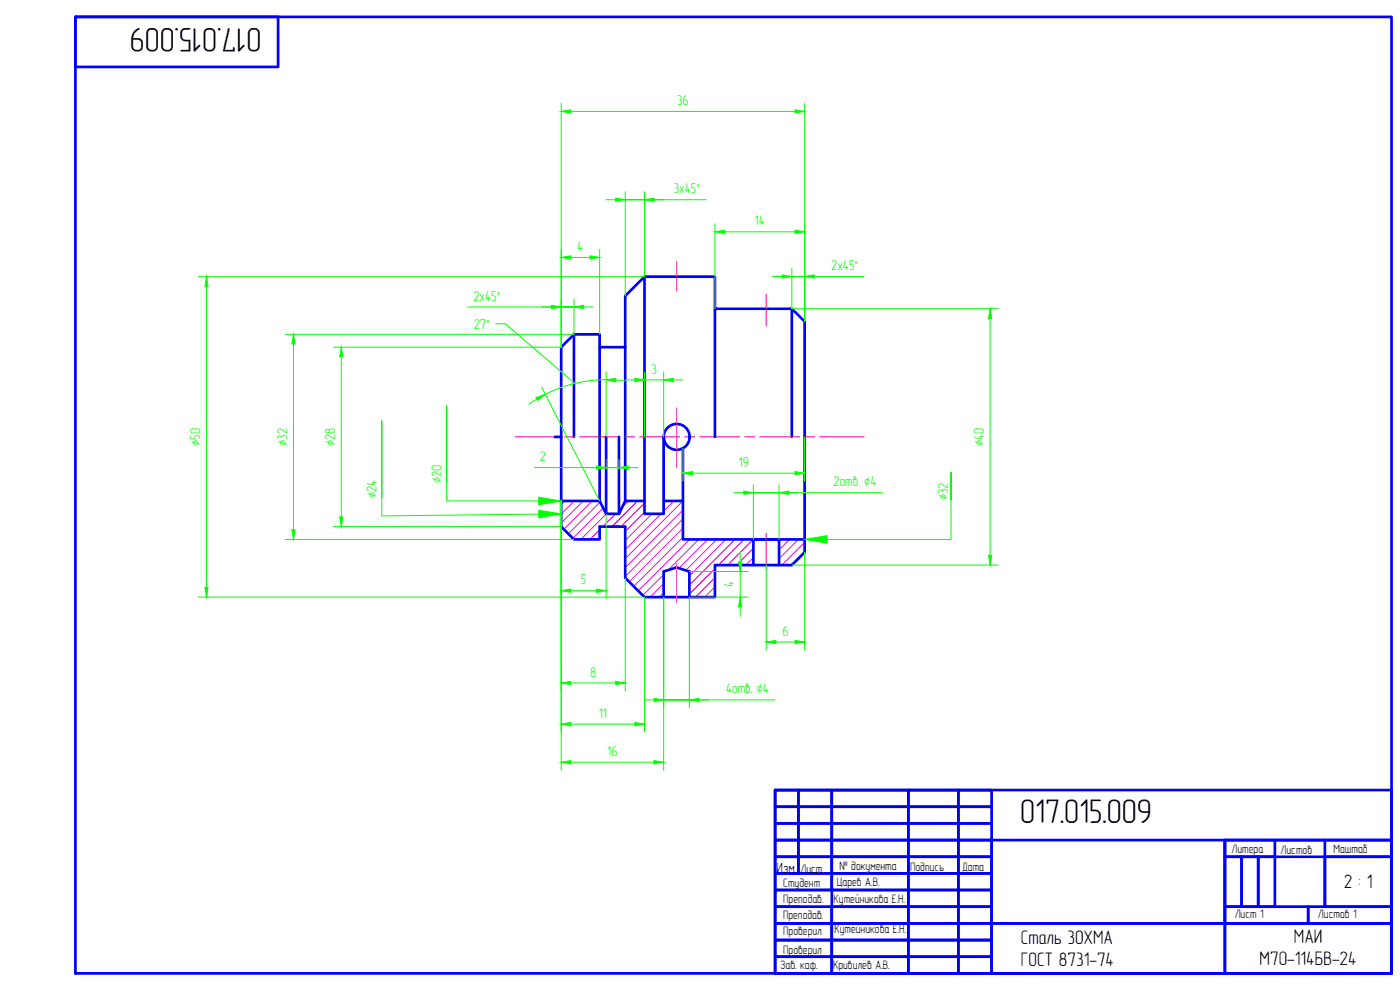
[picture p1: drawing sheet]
<svg xmlns="http://www.w3.org/2000/svg" width="420mm" height="297mm" viewBox="0 0 420 297" stroke-linecap="round" stroke-linejoin="round" font-family="sans-serif">
<g fill="none" stroke="#00f" stroke-width=".8">
<path d="M22.6 5.1h60.9v15h-60.9zM22.6 5.1h395v286.9h-395zM193.4 83h21.2v9.6h23M214.6 92.6v38.5M172.3 100.3v30.8M180 104.2h7.6M166.5 131.1h1.9M168.4 131.1v-26.9l3.9-3.9h7.7v50M168.4 131.1v26.9l3.9 3.8h7.7v-3.8h7.6v15.4l5.8 5.8h21.2v-9.6h23l3.9-3.9v-69.2l-3.9-3.9v38.5M181.9 131.1v23.1M185.8 131.1v23.1l1.8-3.9h5.8v3.9h5.8v-23.1M205 134.5v15.8h-5.8"/>
<path d="M168.4 150.3h11.6M180 150.3l1.9 3.9h3.9M183.8 158l1.7 .1M187.6 150.3v-61.5l5.8-5.8v67.3M205 150.3v11.5h36.5M199.2 179.2v-7.7l3.8-1.2 3.9 1.2v7.7M226.1 169.6v-7.8h7.7v7.8M232.6 237.1h185v54.9h-185zM232.6 237.1h7v4.9h-7zM239.6 237.1h10v4.9h-10zM249.6 237.1h23v4.9h-23zM272.6 237.1h15v4.9h-15z"/>
<path d="M287.6 237.1h10v4.9h-10zM232.6 242h7v5h-7zM232.6 247h7v5.1h-7zM232.6 252.1h7v5h-7zM232.6 257.1h7v5h-7zM239.6 242h10v5h-10zM239.6 247h10v5.1h-10zM239.6 252.1h10v5h-10zM239.6 257.1h10v5h-10zM249.6 242h23v5h-23zM249.6 247h23v5.1h-23zM249.6 252.1h23v5h-23z"/>
<path d="M249.6 257.1h23v5h-23zM272.6 242h15v5h-15zM272.6 247h15v5.1h-15zM272.6 252.1h15v5h-15zM272.6 257.1h15v5h-15zM287.6 242h10v5h-10zM287.6 247h10v5.1h-10zM287.6 252.1h10v5h-10zM287.6 257.1h10v5h-10zM297.6 252.1h70v39.9h50v-14.9h-120zM367.6 252.1h50v25h-50zM367.6 252.1h50v5h-50z"/>
<path d="M367.6 257.1h5v14.9h-5zM372.6 257.1h5v14.9h-5zM377.6 257.1h5v14.9h-5zM382.6 252.1v5M397.6 257.1h20v14.9h-20zM397.6 252.1v19.9M232.6 262.1h17v4.9h-17zM232.6 272h17v5.1h-17zM232.6 277.1h17v5h-17zM249.6 262.1h23v4.9h-23zM249.6 267h-17v5h7M249.6 267h23v5h-23z"/>
<path d="M249.6 272h23v5.1h-23zM249.6 277.1h23v5h-23zM272.6 262.1h15v4.9h-15zM272.6 267h15v5h-15zM272.6 272h15v5.1h-15zM272.6 277.1h15v5h-15zM287.6 262.1h10v4.9h-10zM287.6 267h10v5h-10zM287.6 272h10v5.1h-10zM287.6 277.1h10v5h-10zM297.6 277.1h70v14.9h-70zM367.6 272h25v5.1h-25z"/>
<path d="M392.6 272h25v5.1h-25zM232.6 282.1h17v4.9h-17zM232.6 287h17v5h-17zM249.6 282.1h23v4.9h-23zM249.6 287h23v5h-23zM272.6 282.1h15v4.9h-15zM272.6 287h15v5h-15zM287.6 282.1h10v4.9h-10zM287.6 287h10v5h-10z"/>
<circle cx="203.1" cy="131.1" r="3.9"/>
</g>
<g fill="none" stroke="#f0f" stroke-width=".3">
<path d="M169.6 150.3l-1.2 1.2M172.3 150.3l-3.9 3.9M175 150.3l-6.6 6.6M177.7 150.3l-8.5 8.5M180 159l-2.9 2.8M180.1 150.6l-9.5 9.6M181 152.4l-9.1 9.1M182 154.2l-7.7 7.6M184.8 154.2l-3.9 3.8M188.6 150.3l-1.9 1.9M191.3 150.3l-7.7 7.7M193.4 150.9l-7 7.1"/>
<path d="M193.4 153.7l-5.8 5.7M195.6 154.2l-8 7.9M198.4 154.2l-10.8 10.7M199.5 150.3l-.3 .3M202.2 150.3l-3 3M204.9 150.3l-17.3 17.3M205 153l-17.4 17.3M205 155.7l-17.4 17.3M205 158.4l-16.2 16.2M180 161.7l-.2 .1M199.2 172.4l-6.3 6.3M199.2 175.1l-4.1 4.1"/>
<path d="M199.2 177.8l-1.4 1.4M205 161.1l-14.8 14.8M207 161.8l-15.5 15.5M209.7 161.8l-9.2 9.3M212.4 161.8l-8.6 8.7M214.6 170.6l-7.7 7.7M214.6 173.3l-5.9 5.9M214.6 176l-3.2 3.2M214.6 178.7l-.5 .5M215.1 161.8l-9.3 9.3M217.8 161.8l-10.9 11M220.6 161.8l-13.7 13.7"/>
<path d="M223.3 161.8l-7.7 7.8M226 161.8l-7.7 7.8M226.1 164.5l-5.1 5.1M226.1 167.2l-2.3 2.4M234.2 161.8l-.4 .4M236.9 161.8l-3.1 3.1M239.6 161.8l-5.8 5.9M241.5 162.7l-6.9 6.9M241.5 165.4l-4.1 4.2"/>
</g>
<g fill="none" stroke="#f00" stroke-width=".3">
<path d="M203.1 78.4v9M230 88.3v9.6M154.6 131.1h13.4M169.5 131.1h3M174 131.1h12M187.5 131.1h3M192 131.1h12M203.1 122.4v17.9M205.5 131.1h3M210 131.1h12M223.5 131.1h3M228 131.1h12"/>
<path d="M241.5 131.1h3M246 131.1h13.3M203 169.1v11.7M230 160v10.9"/>
</g>
<!-- layer: AM_5 -->
<g fill="none" stroke="#0f0" stroke-width=".3">
<path d="M168.4 31v73.2h-68.4M171.3 33.4h67.3M241.5 31v65.5M181.9 59.9h2.9M187.6 57.5v31.3M193.4 59.9h-5.8h5.8M193.4 57.5v25.5h-133.8M193.4 59.9h18.5M171.3 77.2h5.8M180 74.8v25.5M214.6 67.1v25.5M217.4 69.6h21.2"/>
<path d="M62 85.9v90.4M140.4 92.1h28M148.8 97.1h2.8l20.9 17.9M168.4 92.1h3.9h-3.9M172.3 89.7v10.6h-86.6M175.2 92.1h2.8M231.9 83h2.9M237.6 80.5v12.1h62M241.5 83h-3.9h3.9M241.5 83h17.8M297.1 95.5v71.2M88.1 103.2v55.8"/>
<path d="M102.4 107v48.1M161.1 119.7l-2.4 1.6M162.6 116.2l17.4 34.1M181.9 111.5v19.6M181.9 113.9a40.2 40.2 0 0 0-18.2 4.4M184.8 114l2.9 .3M187.6 114h2.9M193.4 111.6v19.5M193.4 114h5.8M199.2 111.6v19.5M202.1 114h2.9M181.9 137.9v2.8"/>
<path d="M185.8 137.9v2.8M205 134.5v9.9M241.5 131.1v13.3M100 158h68.4M114.6 149.3v-23.1v28.6l47.1-.6M134 144.8v-23v28.5h27.7M160.3 140.3h21.6M168.4 150.3v80.8M181.9 154.2v25.4M185.8 140.3h-3.9h3.9M188.6 140.3h2.9M207.8 142h30.8"/>
<path d="M220.3 147.8h2.9M226.1 147.8h7.7h-7.7M226.1 145.4v16.4M233.8 145.4v16.4M233.8 147.8h31M285.4 150v-8.3v20.1h-37.2M59.6 179.2h133.8v40.5M85.7 161.8h86.6M171.3 177.2h7.7M187.6 173.4v33.9M199.2 179.2v51.9M206.9 171.5h17.6"/>
<path d="M222.1 165.7v2.9M222.1 171.5v7.7M224.5 179.2h-17.6v33.2M230 169.6v25.4M237.6 169.6h62M241.5 165.7v29.3M222.1 182v2.9M232.8 192.6h5.8M171.3 204.9h13.5M171.3 217.3h19.2M193.4 210h2.9M199.2 210h7.7h-7.7"/>
<path d="M206.9 210h25.6M171.3 228.7h25"/>
</g>
<g fill="#0f0" stroke="#0f0" stroke-width=".3">
<path d="M238.6 69.1l2.9 .5-2.9 .4z"/>
<path d="M214.6 69.6l2.8-.5v.9z"/>
<path d="M241.5 83l2.9-.5v.9z"/>
<path d="M234.8 82.5l2.8 .5-2.8 .4z"/>
<path d="M238.6 32.9l2.9 .5-2.9 .5z"/>
<path d="M168.4 33.4l2.9-.5v1z"/>
<path d="M177.1 76.8l2.9 .4-2.9 .5z"/>
<path d="M168.4 77.2l2.9-.4v.9z"/>
<path d="M193.4 59.9l2.9-.4v.9z"/>
<path d="M184.8 59.5l2.8 .4-2.8 .5z"/>
<path d="M165.5 91.6l2.9 .5-2.9 .5z"/>
<path d="M172.3 92.1l2.9-.5v1z"/>
<path d="M179 176.7l2.9 .5-2.9 .5z"/>
<path d="M168.4 177.2l2.9-.5v1z"/>
<path d="M168.4 204.9l2.9-.5v1z"/>
<path d="M184.8 204.4l2.8 .5-2.8 .5z"/>
<path d="M168.4 228.7l2.9-.5v1z"/>
<path d="M196.3 228.2l2.9 .5-2.9 .5z"/>
<path d="M196.3 209.5l2.9 .5-2.9 .5z"/>
<path d="M206.9 210l2.9-.5v1z"/>
<path d="M230 192.6l2.8-.5v1z"/>
<path d="M238.6 192.1l2.9 .5-2.9 .5z"/>
<path d="M223.2 147.4l2.9 .4-2.9 .5z"/>
<path d="M233.8 147.8l2.9-.4v.9z"/>
<path d="M168.4 217.3l2.9-.5v.9z"/>
<path d="M190.5 216.8l2.9 .5-2.9 .4z"/>
<path d="M185.8 140.3l2.8-.5v1z"/>
<path d="M179 139.8l2.9 .5-2.9 .5z"/>
<path d="M181.9 113.9l2.9-.3v.9z"/>
<path d="M160.9 119.3l2.8-1-2.3 1.8z"/>
<path d="M238.6 141.5l2.9 .5-2.9 .5z"/>
<path d="M205 142l2.8-.5v1z"/>
<path d="M296.7 166.7h.9l-.5 2.9z"/>
<path d="M297.1 92.6l.5 2.9h-.9z"/>
<path d="M102.4 104.2l.5 2.8h-.9z"/>
<path d="M102 155.1h.9l-.5 2.9z"/>
<path d="M88.1 100.3l.5 2.9h-1z"/>
<path d="M87.6 159h1l-.5 2.8z"/>
<path d="M62 83l.4 2.9h-.9z"/>
<path d="M61.5 176.3h.9l-.4 2.9z"/>
<path d="M161.7 149.2l6.7 1.1-6.7 1.1z"/>
<path d="M161.7 153.1l6.7 1.1-6.7 1.2z"/>
<path d="M241.5 161.8l6.7-1.1v2.3z"/>
<path d="M190.5 113.5l2.9 .5-2.9 .5z"/>
<path d="M199.2 114l2.9-.5v1z"/>
<path d="M221.7 168.6h.9l-.5 2.9z"/>
<path d="M222.1 179.2l.5 2.8h-.9z"/>
</g>
<g font-size="10.2">
<text x="78.5" y="8.3" transform="rotate(-180 78.5 8.3)">017.015.009</text>
<text x="306.1" y="246.9">017.015.009</text>
</g>
<g font-size="5.9">
<text x="403.3" y="266.6">2 : 1</text>
<text x="306.4" y="283.2">Сталь 30XMA</text>
<text x="388.3" y="283">МАИ</text>
<text x="306.4" y="289.9">ГОСТ 8731-74</text>
<text x="378" y="289.7">М7О-114БВ-24</text>
</g>
<text font-size="4.4" x="233.1" y="261.8">Изм.</text>
<g font-size="4.2" fill="#0f0">
<text x="203.2" y="31.5">36</text>
<text x="202.2" y="58">3x45°</text>
<text x="226.5" y="67.6">14</text>
<text x="173.2" y="75.3">4</text>
<text x="249.5" y="81">2x45°</text>
<text x="142.1" y="90.2">2x45°</text>
<text x="142.2" y="98.6">27°</text>
<text x="195.5" y="112.1">3</text>
<text x="60" y="133.8" transform="rotate(-90 60 133.8)">∅50</text>
<text x="86.1" y="133.8" transform="rotate(-90 86.1 133.8)">∅32</text>
<text x="100.5" y="133.9" transform="rotate(-90 100.5 133.9)">∅28</text>
<text x="295.2" y="133.9" transform="rotate(-90 295.2 133.9)">∅40</text>
<text x="162" y="138.4">2</text>
<text x="221.7" y="140">19</text>
<text x="113" y="149.4" transform="rotate(-90 113 149.4)">∅24</text>
<text x="132.5" y="145" transform="rotate(-90 132.5 145)">∅20</text>
<text x="250.2" y="145.9">2отв. ∅4</text>
<text x="284.4" y="150.2" transform="rotate(-90 284.4 150.2)">∅32</text>
<text x="174.3" y="175.3">5</text>
<text x="220.2" y="176.2" transform="rotate(-90 220.2 176.2)">4</text>
<text x="234.8" y="190.7">6</text>
<text x="177.1" y="203">8</text>
<text x="217.9" y="208.1">4отв. ∅4</text>
<text x="179.7" y="215.3">11</text>
<text x="182.2" y="226.8">16</text>
</g>
<g font-size="3.7">
<text x="369.6" y="255.9">Литера</text>
<text x="384.3" y="256.2">Листов</text>
<text x="400.2" y="255.8">Маштаб</text>
<text x="240.2" y="261.8">Лист.</text>
<text x="251.9" y="261.2">№ документа</text>
<text x="273.2" y="261.4">Подпись</text>
<text x="288.7" y="261.4">Дата</text>
<text x="235.1" y="266.2">Студент</text>
<text x="251.1" y="265.7">Царев А.В.</text>
<text x="235" y="275.7">Преподав.</text>
<text x="235.1" y="270.9">Преподав.</text>
<text x="250.2" y="270.9">Кутейникова Е.Н.</text>
<text x="370.5" y="275.5">Лист 1</text>
<text x="395.5" y="275.5">Листов 1</text>
<text x="235.1" y="280.4">Проверил</text>
<text x="250.4" y="280.1">Кутейникова Е.Н.</text>
<text x="235.1" y="286.1">Проверил</text>
<text x="234.2" y="290.7">Зав. каф.</text>
<text x="250" y="290.6">Кривилёв A.B.</text>
</g>
</svg>
